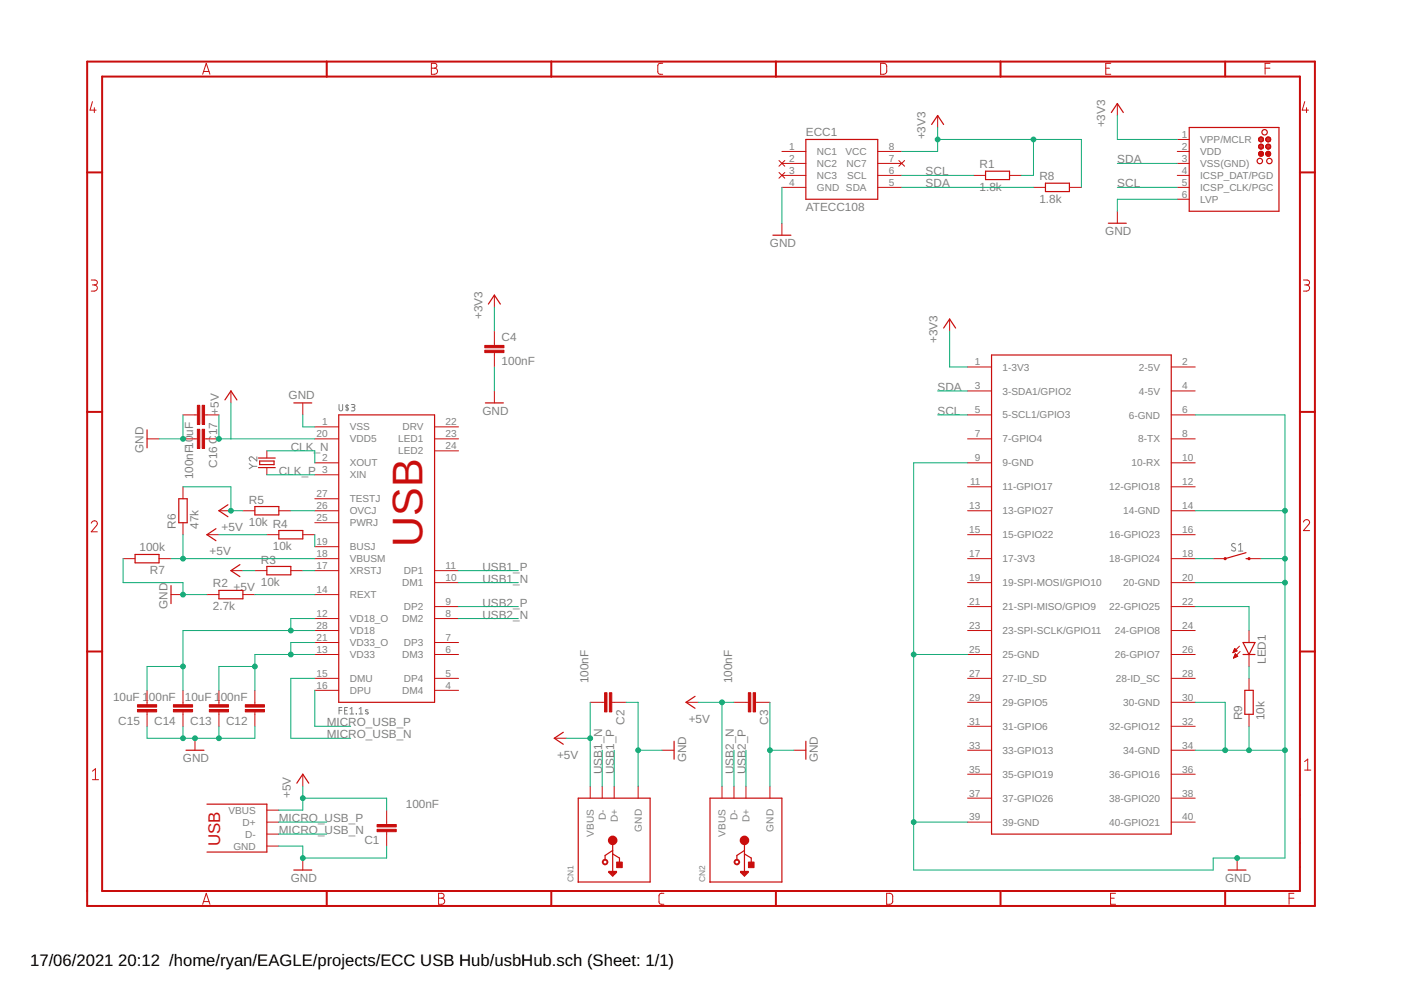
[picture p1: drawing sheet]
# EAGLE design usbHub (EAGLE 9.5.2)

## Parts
C1  100nF  C-EUC0603  [C0603]
C2  100nF  C-EUC0603  [C0603]
C3  100nF  C-EUC0603  [C0603]
C4  100nF  C-EUC0603  [C0603]
C12  100nF  C-EUC0603  [C0603]
C13  10uF  C-EUC0603  [C0603]
C14  100nF  C-EUC0603  [C0603]
C15  10uF  C-EUC0603  [C0603]
C16  100nF  C-EUC0603  [C0603]
C17  10uF  C-EUC0603  [C0603]
CN1  USB_TYPEAPTHFML  [USB_HOST-PTH]
CN2  USB_TYPEAPTHFML  [USB_HOST-PTH]
ECC1  ATECC108  [SO08]
J1  TC2030-MCP-NL  [TC2030-MCP-NL]
LED1  LEDCHIPLED_0603  [CHIPLED_0603]
R1  1.8k  R-EU_R0603  [R0603]
R2  2.7k  R-EU_R0603  [R0603]
R3  10k  R-EU_R0603  [R0603]
R4  10k  R-EU_R0603  [R0603]
R5  10k  R-EU_R0603  [R0603]
R6  47k  R-EU_R0603  [R0603]
R7  100k  R-EU_R0603  [R0603]
R8  1.8k  R-EU_R0603  [R0603]
R9  10k  R-EU_R0603  [R0603]
S1  MOMENTARY-SWITCH-SPST-SMD-6.2MM-TALL  [TACTILE_SWITCH_SMD_6.2MM_TALL]
U$1  USB-MICROB  [USB-MICROB]
U$3  FE1.1S  [FE1.1S_SSOP-28]
U$4  RASPBERRY-PI+HEADERONLY  [RASPBERRY-PI-PLUS-HEADERONLY]
Y2  12mHZ  CRYSTALSMD-HC49UP  [HC49UP]

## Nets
+3V3: C4.1 ECC1.8(VCC) J1.1(VPP/MCLR) R1.2 R8.2 U$4.1(1-3V3)
+5V: C1.2 C2.2 C3.2 C16.1 C17.1 CN1.VBUS CN2.VBUS R3.1 R4.1 R5.1 R6.2 U$1.VBUS U$3.20(VDD5)
CLK_N: U$3.2(XOUT) Y2.2
CLK_P: U$3.3(XIN) Y2.1
GND: C1.1 C2.1 C3.1 C4.2 C12.1 C13.1 C14.1 C15.1 C16.2 C17.2 CN1.GND CN2.GND ECC1.4(GND) J1.6(LVP) R2.1 R7.2 R9.1 S1.B2 U$1.GND U$1.MT1(GND) U$1.MT2(GND) U$1.P$1(GND) U$1.P$2(GND) U$1.P$3(GND) U$1.P$4(GND) U$3.1(VSS) U$4.6(6-GND) U$4.9(9-GND) U$4.14(14-GND) U$4.20(20-GND) U$4.25(25-GND) U$4.30(30-GND) U$4.34(34-GND) U$4.39(39-GND)
MICRO_USB_N: U$1.D- U$3.15(DMU)
MICRO_USB_P: U$1.D+ U$3.16(DPU)
N$1: LED1.A U$4.22(22-GPIO25)
N$3: S1.A2 U$4.18(18-GPIO24)
N$5: LED1.C R9.2
N$11: C12.2 C13.2 U$3.13(VD33) U$3.21(VD33_O)
N$12: C14.2 C15.2 U$3.12(VD18_O) U$3.28(VD18)
N$19: R5.2 U$3.26(OVCJ)
N$20: R2.2 U$3.14(REXT)
N$21: R4.2 U$3.19(BUSJ)
N$22: R6.1 R7.1 U$3.18(VBUSM)
N$24: R3.2 U$3.17(XRSTJ)
SCL: ECC1.6(SCL) J1.5(ICSP_CLK/PGC) R1.1 U$4.5(5-SCL1/GPIO3)
SDA: ECC1.5(SDA) J1.3(VSS(GND)) R8.1 U$4.3(3-SDA1/GPIO2)
USB1_N: CN1.D- U$3.10(DM1)
USB1_P: CN1.D+ U$3.11(DP1)
USB2_N: CN2.D- U$3.8(DM2)
USB2_P: CN2.D+ U$3.9(DP2)
Unconnected: ECC1.1(NC1) ECC1.2(NC2) ECC1.3(NC3) ECC1.7(NC7) J1.4(ICSP_DAT/PGD) U$3.4(DM4) U$3.5(DP4) U$3.6(DM3) U$3.7(DP3) U$3.22(DRV) U$3.23(LED1) U$3.24(LED2) U$3.25(PWRJ) U$3.27(TESTJ) U$4.2(2-5V) U$4.4(4-5V) U$4.7(7-GPIO4) U$4.8(8-TX) U$4.10(10-RX) U$4.11(11-GPIO17) U$4.12(12-GPIO18) U$4.13(13-GPIO27) U$4.15(15-GPIO22) U$4.16(16-GPIO23) U$4.17(17-3V3) U$4.19(19-SPI-MOSI/GPIO10) U$4.21(21-SPI-MISO/GPIO9) U$4.23(23-SPI-SCLK/GPIO11) U$4.24(24-GPIO8) U$4.26(26-GPIO7) U$4.27(27-ID_SD) U$4.28(28-ID_SC) U$4.29(29-GPIO5) U$4.31(31-GPIO6) U$4.32(32-GPIO12) U$4.33(33-GPIO13) U$4.35(35-GPIO19) U$4.36(36-GPIO16) U$4.37(37-GPIO26) U$4.38(38-GPIO20) U$4.40(40-GPIO21)

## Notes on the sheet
- USB

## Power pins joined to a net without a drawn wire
VDD: J1.2(VDD)

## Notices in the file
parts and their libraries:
SparkFun-Clocks: Licensing: Creative Commons ShareAlike 4.0 International - https://creativecommons.org/licenses/by-sa/4.0
dframes: Copyright (C) 2004, Bob Starr (bobstarr@mindspring.com)
pimoroni: Licensing: CC v3.0 Share-Alike You are welcome to use this library for commercial purposes.
